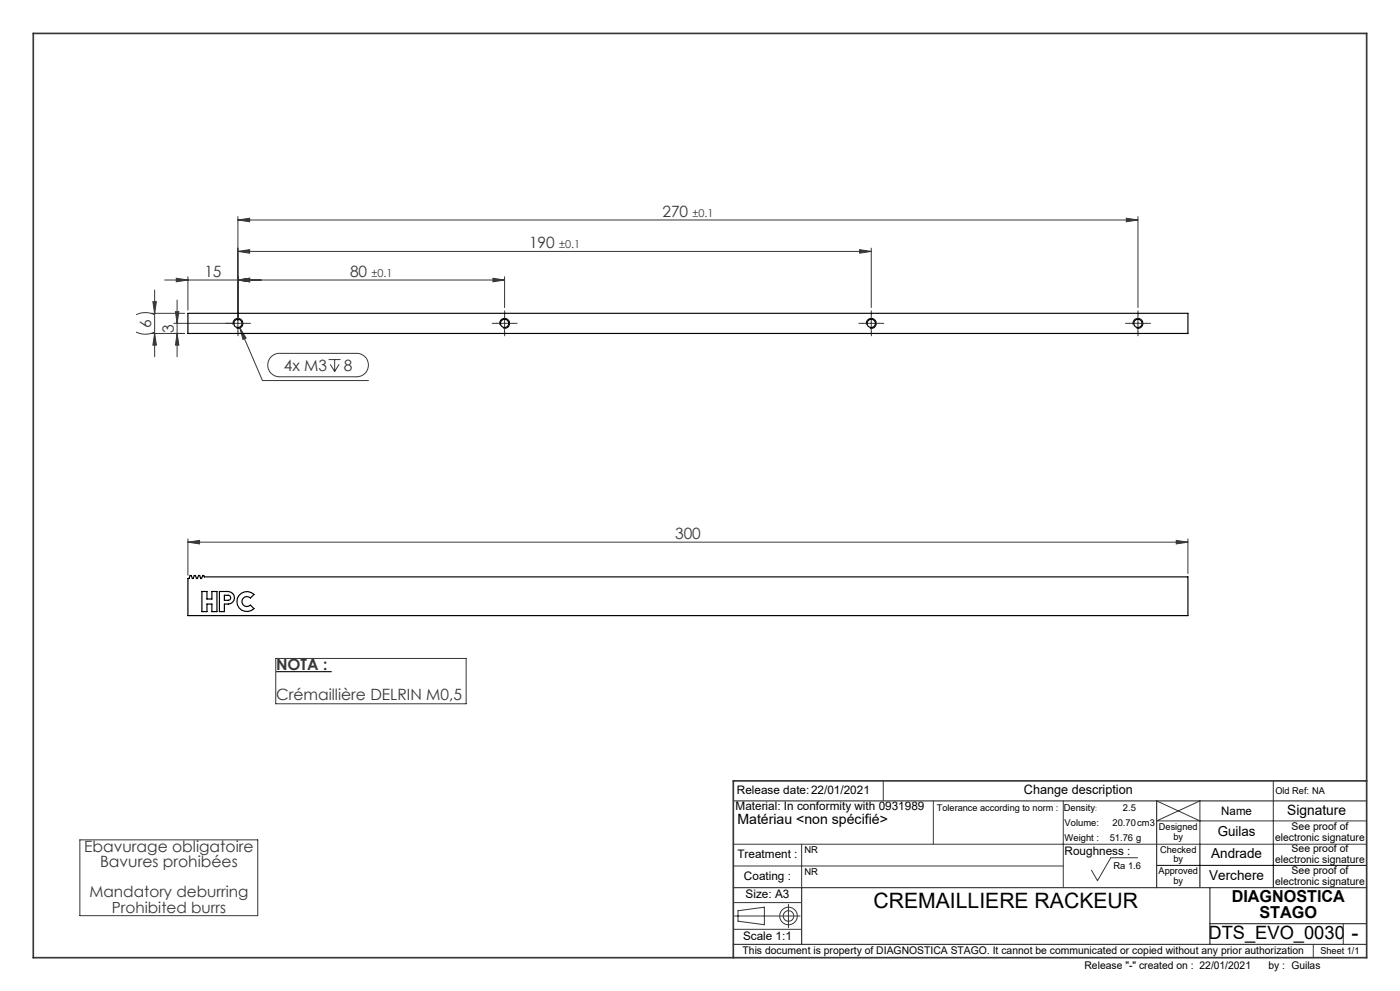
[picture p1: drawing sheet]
<svg xmlns="http://www.w3.org/2000/svg" width="420mm" height="297mm" viewBox="0 0 420 297" stroke-linecap="round" stroke-linejoin="round" font-family="sans-serif">
<path d="M82.8 201.3h16.7" fill="none" stroke="#000" stroke-width=".33"/>
<g fill="none" stroke="#373737" stroke-width=".3">
<path d="M71.4 75.3l3.5-.5v1.1zM71.4 65.9l3.5-.5v1.1zM71.4 64.9v34.5M71.4 75.3h190M71.4 65.9h270M257.9 74.8l3.5 .5-3.5 .6zM261.4 74.4v17.8M337.9 65.4l3.5 .5-3.5 .6zM341.4 64.9v27.3M40.8 99.5a6.4 6.4 0 0 0 5.6 0M40.8 94.3a6.4 6.4 0 0 1 5.6 0M45.4 93.9h10"/>
<path d="M45.4 99.9h10M45.9 90.4h1l-.5 3.5zM46.4 99.9l.5 3.5h-1zM46.4 86.9v20M49.4 83.9h102M52.6 93.4h1.1l-.6 3.5zM52.9 83.4l3.5 .5-3.5 .6zM53.1 99.9l.6 3.5h-1.1zM53.1 89.9v17M56.4 82.9v10M71.4 83.9l3.5-.5v1.1zM72 98.3l1.8 3-.9 .4z"/>
<path d="M72 98.3l6.7 15.7h31.8M73.9 96.9h-21.8M147.9 83.4l3.5 .5-3.5 .6zM148.9 96.9h5M151.4 82.9v9.3M151.4 94.4v5M258.9 96.9h5M261.4 94.4v5M338.9 96.9h5M341.4 94.4v5M81.2 107.1l1.1-.8 1.3-.4h23.4a3.5 3.5 0 0 1 3.5 3.5 3.5 3.5 0 0 1-3.5 3.5h-23.1a3.5 3.5 0 0 1-3.3-2.1 3.5 3.5 0 0 1 .6-3.7zM98.6 107.8h3.6"/>
<path d="M99.1 109.2l1.3 2.1M100.4 107.8v3.5M101.7 109.2l-1.3 2.1M56.4 162.5l3.5-.5v1zM56.4 161.5v10.9M56.4 162.5h300M352.9 162l3.5 .5-3.5 .5zM356.4 161.5v10.4M82.7 197.3h57.1v13.6h-57.1zM265 234v6M382 234v19M24 251.7h53.3v22.7h-53.3z"/>
<path d="M220 253h190M220 259.5h99M240.5 253v13M280 240v13M319 240v26M341.3 257.1h-8.1l-4 6.8-1.8-3.1M347 240l13 6M410 246h-63l13-6v13M220 278.5h20.5M220 270.5h20.5M220.3 274.5h19.7M221.4 272.9l7.9-1v5.2l-7.9-1z"/>
<path d="M236.5 271v7M403 276.8v6.2M394 283v4"/>
<circle cx="236.5" cy="274.5" r="1.58"/>
<circle cx="236.6" cy="274.5" r="2.63"/>
</g>
<path d="M69.9 97.3a1.51 1.51 0 0 1 1.4-1.9 1.51 1.51 0 0 1 1.6 1.7 1.51 1.51 0 0 1-1.9 1.3M149.9 97.3a1.5 1.5 0 0 1 1.4-1.9 1.5 1.5 0 0 1 1.6 1.7 1.5 1.5 0 0 1-1.9 1.3M259.9 97.3a1.5 1.5 0 0 1 1.4-1.9 1.5 1.5 0 0 1 1.6 1.7 1.5 1.5 0 0 1-1.9 1.3M339.9 97.3a1.5 1.5 0 0 1 1.4-1.9 1.5 1.5 0 0 1 1.6 1.7 1.5 1.5 0 0 1-1.9 1.3M347 259.4h63M360 253v13M382 253v13" fill="none" stroke="#000" stroke-width=".3"/>
<path d="M220 240h190M347 240v26M220 266h190M240.5 266v17M363 266v17M363 276.8h47M220 283h190" fill="none" stroke="#373737" stroke-width=".35"/>
<path d="M10 10h400v277h-400zM410 234h-190v53" fill="none" stroke="#373737" stroke-width=".5"/>
<g fill="none" stroke="#373737" stroke-width=".3" stroke-dasharray="30.5 1.3 1.3 1.3">
<path d="M68.9 96.9h-1.3M71.4 94.4v-1.2M71.4 99.4v1.3M73.9 96.9h1.2M148.9 96.9h-1.3M151.4 94.4v-1.2M151.4 99.4v1.3M153.9 96.9h1.2M258.9 96.9h-1.3M261.4 94.4v-1.2M261.4 99.4v1.3M263.9 96.9h1.2"/>
<path d="M338.9 96.9h-1.3M341.4 94.4v-1.2M341.4 99.4v1.3M343.9 96.9h1.2"/>
</g>
<g fill="#373737">
<path d="M352.9 162l3.5 .5-3.5 .5zM56.4 162.5l3.5-.5v1z"/>
<path d="M52.9 83.4l3.5 .5-3.5 .6zM71.4 83.9l3.5-.5v1.1zM71.4 83.9l3.5-.5v1.1zM147.9 83.4l3.5 .5-3.5 .6zM71.4 75.3l3.5-.5v1.1zM257.9 74.8l3.5 .5-3.5 .6zM71.4 65.9l3.5-.5v1.1zM337.9 65.4l3.5 .5-3.5 .6zM72 98.3l.9 3.4 .9-.4z"/>
<path d="M45.9 90.4h1l-.5 3.5zM46.4 99.9l.5 3.5h-1zM52.6 93.4h1.1l-.6 3.5zM53.1 99.9l.6 3.5h-1.1z"/>
</g>
<g fill="none" stroke="#000" stroke-width=".35">
<path d="M56.4 93.9h300v6h-300zM57 172.5h.4l.3 .9h.3l.3-.9h.3l.3 .9h.3l.3-.9h.4l.3 .9h.3l.3-.9h.3l.2 .4h295.1v11.6h-300v-11.1h.3zM60.6 177.3h1.5v2.2h1.5v-2.2h1.5v6h-1.5v-2.3h-1.5v2.3h-1.5zM65.8 177.3h2.7a1.89 1.89 0 0 1 1.8 1.9 1.89 1.89 0 0 1-1.8 1.8h-1.2v2.3h-1.5zM67.3 178.4h1.2a.76 .76 0 0 1 .7 .8 .76 .76 0 0 1-.7 .7h-1.2zM71.7 178.4a3 3 0 0 1 4.5-.3l-1.1 1.1a1.51 1.51 0 0 0-2.1 0 1.51 1.51 0 0 0 0 2.2 1.51 1.51 0 0 0 2.1 0l1.1 1a3 3 0 0 1-4.1 .1 3 3 0 0 1-.4-4.1z"/>
<circle cx="71.4" cy="96.9" r="1.26"/>
<circle cx="151.4" cy="96.9" r="1.26"/>
<circle cx="261.4" cy="96.9" r="1.26"/>
<circle cx="341.4" cy="96.9" r="1.26"/>
</g>
<g font-size="6.3">
<text x="262.1" y="272">CREMAILLIERE RACKEUR</text>
<text x="405.4" y="281.6">-</text>
</g>
<text font-size="5.5" x="362.5" y="281.3">DTS_EVO_0030</text>
<g font-size="4.9">
<text x="369.5" y="270.3">DIAGNOSTICA</text>
<text x="377.8" y="275.2">STAGO</text>
</g>
<g font-size="4.7" fill="#373737">
<text x="198.7" y="64.9">270</text>
<text x="158.7" y="74.3">190</text>
<text x="61.3" y="82.9">15</text>
<text x="105" y="82.9">80</text>
<text x="45.4" y="98.2" transform="rotate(-90 45.4 98.2)">6</text>
<text x="52.1" y="99.7" transform="rotate(-90 52.1 99.7)">3</text>
<text x="85.2" y="111.1">4x M3</text>
<text x="103.1" y="111.1">8</text>
<text x="202.5" y="161.5">300</text>
<text x="82.8" y="200.8">NOTA :</text>
<text x="82.8" y="209.8">Crémaillière DELRIN M0,5</text>
<text x="25.3" y="255.2">Ebavurage obligatoire</text>
<text x="30" y="259.8">Bavures prohibées</text>
</g>
<g font-size="4.6" fill="#373737">
<text x="26.8" y="268.9">Mandatory deburring</text>
<text x="33.5" y="273.5">Prohibited burrs</text>
</g>
<g font-size="4.2">
<text x="386.2" y="244.2">Signature</text>
<text x="221.2" y="247.1">Matériau &lt;non spécifié&gt;</text>
</g>
<g font-size="4.1">
<text x="365.3" y="250.5">Guilas</text>
<text x="363.4" y="257.2">Andrade</text>
<text x="362.8" y="263.7">Verchere</text>
</g>
<text font-size="3.9" x="307.2" y="238.1">Change description</text>
<g font-size="3.5">
<text x="221.1" y="238.1">Release date:22/01/2021</text>
<text x="220.7" y="242.8">Material: In conformity with 0931989</text>
<text x="366.4" y="244.2">Name</text>
<text x="221.2" y="257.2">Treatment :</text>
<text x="319.4" y="256.3">Roughness :</text>
<text x="223.2" y="263.7">Coating :</text>
<text x="223.7" y="269.2">Size: A3</text>
<text x="222.9" y="281.7">Scale 1:1</text>
</g>
<g font-size="3.3" fill="#373737">
<text x="207.8" y="64.9">±0.1</text>
<text x="167.8" y="74.3">±0.1</text>
<text x="111.5" y="82.9">±0.1</text>
</g>
<g font-size="3.2">
<text x="382.6" y="251.9">electronic signature</text>
<text x="387.5" y="248.8">See proof of</text>
<text x="387.5" y="255.5">See proof of</text>
<text x="382.6" y="258.7">electronic signature</text>
<text x="387.5" y="261.9">See proof of</text>
<text x="382.6" y="265.1">electronic signature</text>
<text x="222.8" y="285.9">This document is property of DIAGNOSTICA STAGO. It cannot be communicated or copied without any prior authorization</text>
<text x="325.3" y="290.5">Release &quot;-&quot; created on : 22/01/2021</text>
<text x="380.5" y="290.5">by : Guilas</text>
</g>
<g font-size="2.8">
<text x="382.6" y="238">Old Ref: NA</text>
<text x="319.1" y="243">Density</text>
<text x="336.9" y="243">2.5</text>
<text x="319.4" y="247.5">Volume:</text>
<text x="333.7" y="247.5">20.70cm3</text>
<text x="347.7" y="248.8">Designed</text>
<text x="352" y="251.7">by</text>
<text x="241.3" y="255.7">NR</text>
<text x="319.4" y="252.1">Weight :</text>
<text x="332.9" y="252.1">51.76 g</text>
<text x="348" y="255.5">Checked</text>
<text x="241.3" y="262.3">NR</text>
<text x="334" y="260.3">Ra 1.6</text>
<text x="347.6" y="262">Approved</text>
<text x="352" y="258.4">by</text>
<text x="352" y="264.8">by</text>
<text x="396.1" y="285.8">Sheet 1/1</text>
</g>
<text font-size="2.7" x="281.1" y="243.1">Tolerance according to norm :</text>
<text font-size="2.1" x="328.5" y="243">:</text>
</svg>
